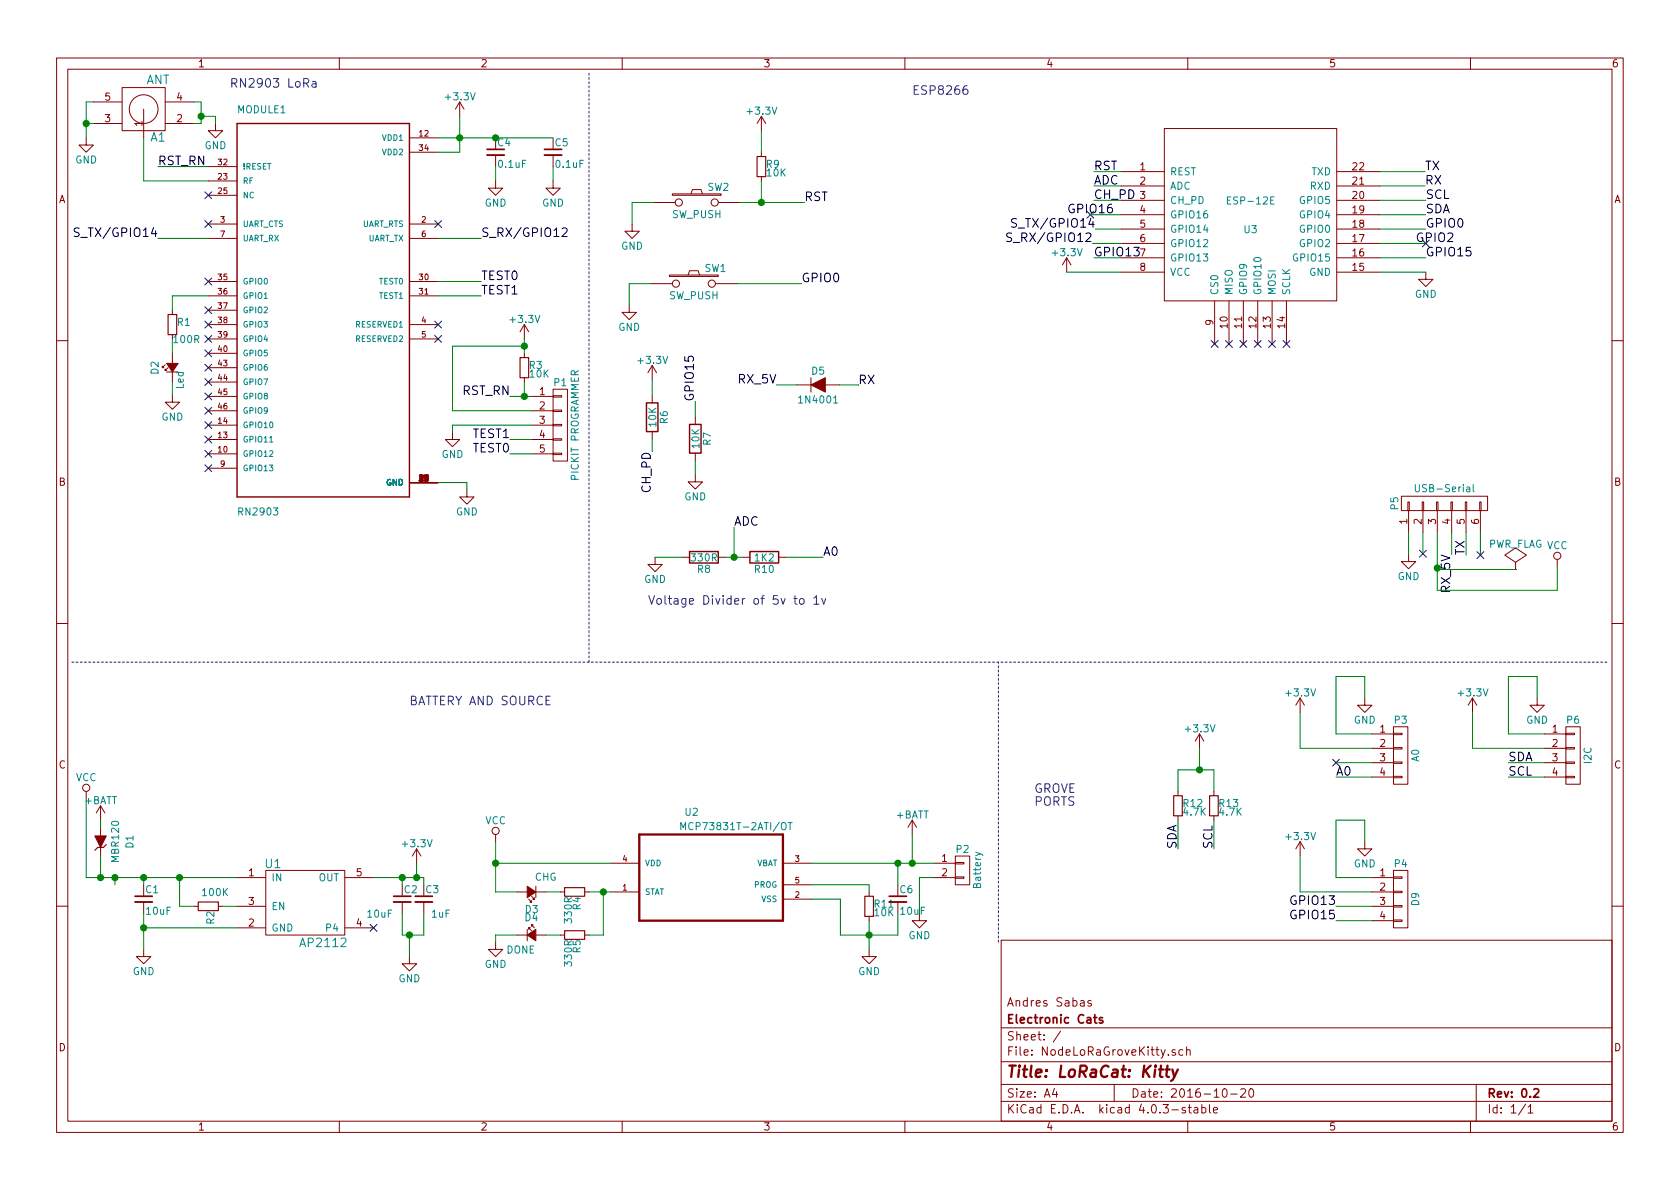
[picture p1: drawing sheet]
EESchema Schematic File Version 2
LIBS:power
LIBS:device
LIBS:transistors
LIBS:conn
LIBS:linear
LIBS:regul
LIBS:74xx
LIBS:cmos4000
LIBS:adc-dac
LIBS:memory
LIBS:xilinx
LIBS:microcontrollers
LIBS:dsp
LIBS:microchip
LIBS:analog_switches
LIBS:motorola
LIBS:texas
LIBS:intel
LIBS:audio
LIBS:interface
LIBS:digital-audio
LIBS:philips
LIBS:display
LIBS:cypress
LIBS:siliconi
LIBS:opto
LIBS:atmel
LIBS:contrib
LIBS:valves
LIBS:theinventorhouse
LIBS:USB6B1
LIBS:MCP73831T-2ATI_OT
LIBS:antena_good
LIBS:RN2903-I_RM095
LIBS:ESP32-footprints-Shem-Lib
LIBS:NodeLoRaGroveKitty-cache
EELAYER 25 0
EELAYER END
$Descr A4 11693 8268
encoding utf-8
Sheet 1 1
Title "LoRaCat: Kitty"
Date "2016-10-20"
Rev "0.2"
Comp "Electronic Cats"
Comment1 "Andres Sabas"
Comment2 ""
Comment3 ""
Comment4 ""
$EndDescr
$Comp
L RN2903 MODULE1
U 1 1
P 2250 2150
F 0 "MODULE1" H 1650 3550 50  0000 L CNN
F 1 "RN2903" H 1650 750 50  0000 L CNN
F 2 "Library:RN2483" H 2250 2150 50  0001 L CNN
F 3 "None" H 2250 2150 50  0001 L CNN
F 4 "Sub-GHz Dual Band Long Range Transceiver LoRa Module" H 2250 2150 50  0001 L CNN "Description"
F 5 "Microchip" H 2250 2150 50  0001 L CNN "MF"
F 6 "14.12 USD" H 2250 2150 50  0001 L CNN "Price"
F 7 "RN2483-I/RM095" H 2250 2150 50  0001 L CNN "MP"
F 8 "Bad" H 2250 2150 50  0001 L CNN "Availability"
	1    2250 2150
	1    0    0    -1  
$EndComp
NoConn ~ 1450 1350
NoConn ~ 1450 2450
NoConn ~ 1450 2350
NoConn ~ 1450 2550
NoConn ~ 1450 2650
NoConn ~ 1450 2750
NoConn ~ 1450 2850
NoConn ~ 1450 2950
NoConn ~ 3050 1550
NoConn ~ 3050 2250
NoConn ~ 3050 2350
NoConn ~ 1450 3050
NoConn ~ 1450 2150
NoConn ~ 1450 2250
$Comp
L +3.3V #PWR01
U 1 1
P 3200 800
F 0 "#PWR01" H 3200 650 50  0001 C CNN
F 1 "+3.3V" H 3200 940 50  0000 C CNN
F 2 "" H 3200 800 50  0000 C CNN
F 3 "" H 3200 800 50  0000 C CNN
	1    3200 800 
	1    0    0    -1  
$EndComp
$Comp
L GND #PWR02
U 1 1
P 3250 3400
F 0 "#PWR02" H 3250 3150 50  0001 C CNN
F 1 "GND" H 3250 3250 50  0000 C CNN
F 2 "" H 3250 3400 50  0000 C CNN
F 3 "" H 3250 3400 50  0000 C CNN
	1    3250 3400
	1    0    0    -1  
$EndComp
$Comp
L AP2112 U1
U 1 1
P 2100 6300
F 0 "U1" H 1900 6600 60  0000 C CNN
F 1 "AP2112" H 2250 6050 60  0000 C CNN
F 2 "TO_SOT_Packages_SMD:SOT-23-5" H 2100 6300 60  0001 C CNN
F 3 "" H 2100 6300 60  0000 C CNN
	1    2100 6300
	1    0    0    -1  
$EndComp
$Comp
L CONN_01X04 P6
U 1 1
P 10950 5250
F 0 "P6" H 10950 5500 50  0000 C CNN
F 1 "I2C" V 11050 5250 50  0000 C CNN
F 2 "Connectors_JST:JST_PH_S4B-PH-K_04x2.00mm_Angled" H 10950 5250 50  0001 C CNN
F 3 "" H 10950 5250 50  0000 C CNN
	1    10950 5250
	1    0    0    -1  
$EndComp
$Comp
L R_Small R2
U 1 1
P 1450 6300
F 0 "R2" H 1480 6320 50  0000 L CNN
F 1 "100K" V 1350 6250 50  0000 L CNN
F 2 "Resistors_SMD:R_0805_HandSoldering" H 1450 6300 50  0001 C CNN
F 3 "" H 1450 6300 50  0000 C CNN
	1    1450 6300
	0    1    1    0   
$EndComp
$Comp
L C_Small C1
U 1 1
P 1000 6250
F 0 "C1" H 1010 6320 50  0000 L CNN
F 1 "10uF" H 1010 6170 50  0000 L CNN
F 2 "Capacitors_SMD:C_0805_HandSoldering" H 1000 6250 50  0001 C CNN
F 3 "" H 1000 6250 50  0000 C CNN
	1    1000 6250
	1    0    0    -1  
$EndComp
$Comp
L C_Small C2
U 1 1
P 2800 6250
F 0 "C2" H 2810 6320 50  0000 L CNN
F 1 "10uF" H 2550 6150 50  0000 L CNN
F 2 "Capacitors_SMD:C_0805_HandSoldering" H 2800 6250 50  0001 C CNN
F 3 "" H 2800 6250 50  0000 C CNN
	1    2800 6250
	1    0    0    -1  
$EndComp
$Comp
L GND #PWR03
U 1 1
P 1000 6600
F 0 "#PWR03" H 1000 6350 50  0001 C CNN
F 1 "GND" H 1000 6450 50  0000 C CNN
F 2 "" H 1000 6600 50  0000 C CNN
F 3 "" H 1000 6600 50  0000 C CNN
	1    1000 6600
	1    0    0    -1  
$EndComp
$Comp
L ZENERsmall D1
U 1 1
P 700 5850
F 0 "D1" H 700 5650 50  0000 C CNN
F 1 "MBR120" H 700 5750 50  0000 C CNN
F 2 "Diodes_SMD:SOD-123" H 700 5850 50  0001 C CNN
F 3 "" H 700 5850 50  0000 C CNN
	1    700  5850
	0    -1   -1   0   
$EndComp
NoConn ~ 2600 6450
$Comp
L +3.3V #PWR04
U 1 1
P 2900 6000
F 0 "#PWR04" H 2900 5850 50  0001 C CNN
F 1 "+3.3V" H 2900 6140 50  0000 C CNN
F 2 "" H 2900 6000 50  0000 C CNN
F 3 "" H 2900 6000 50  0000 C CNN
	1    2900 6000
	1    0    0    -1  
$EndComp
$Comp
L VCC #PWR05
U 1 1
P 600 5550
F 0 "#PWR05" H 600 5400 50  0001 C CNN
F 1 "VCC" H 600 5700 50  0000 C CNN
F 2 "" H 600 5550 50  0000 C CNN
F 3 "" H 600 5550 50  0000 C CNN
	1    600  5550
	1    0    0    -1  
$EndComp
$Comp
L +BATT #PWR06
U 1 1
P 700 5700
F 0 "#PWR06" H 700 5550 50  0001 C CNN
F 1 "+BATT" H 700 5840 50  0000 C CNN
F 2 "" H 700 5700 50  0000 C CNN
F 3 "" H 700 5700 50  0000 C CNN
	1    700  5700
	1    0    0    -1  
$EndComp
$Comp
L R_Small R11
U 1 1
P 6050 6300
F 0 "R11" H 6080 6320 50  0000 L CNN
F 1 "10K" H 6080 6260 50  0000 L CNN
F 2 "Resistors_SMD:R_0805_HandSoldering" H 6050 6300 50  0001 C CNN
F 3 "" H 6050 6300 50  0000 C CNN
	1    6050 6300
	1    0    0    -1  
$EndComp
$Comp
L MCP73831T-2ATI/OT U2
U 1 1
P 4950 6000
F 0 "U2" H 4764 6359 50  0000 L CNN
F 1 "MCP73831T-2ATI/OT" H 4727 6259 50  0000 L CNN
F 2 "TO_SOT_Packages_SMD:SOT-23-5" H 4900 6400 50  0001 L CNN
F 3 "SOT-23 Microchip" H 4050 6350 50  0001 L CNN
F 4 "MCP73831T-2ATI/OT" H 4500 5550 50  0001 L CNN "MP"
F 5 "Good" H 5550 6250 50  0001 L CNN "Availability"
F 6 "MCP73831 Series Li-Ion/Li-Pol 15 mA - 500 mA 4.2 V Charge Controller - SOT-23-5" H 5350 5550 50  0001 L CNN "Description"
F 7 "Microchip" H 4100 5550 50  0001 L CNN "MF"
F 8 "0.48 USD" H 4350 6250 50  0001 L CNN "Price"
	1    4950 6000
	1    0    0    -1  
$EndComp
$Comp
L GND #PWR07
U 1 1
P 6050 6600
F 0 "#PWR07" H 6050 6350 50  0001 C CNN
F 1 "GND" H 6050 6450 50  0000 C CNN
F 2 "" H 6050 6600 50  0000 C CNN
F 3 "" H 6050 6600 50  0000 C CNN
	1    6050 6600
	1    0    0    -1  
$EndComp
$Comp
L VCC #PWR08
U 1 1
P 3450 5850
F 0 "#PWR08" H 3450 5700 50  0001 C CNN
F 1 "VCC" H 3450 6000 50  0000 C CNN
F 2 "" H 3450 5850 50  0000 C CNN
F 3 "" H 3450 5850 50  0000 C CNN
	1    3450 5850
	1    0    0    -1  
$EndComp
$Comp
L R_Small R4
U 1 1
P 4000 6200
F 0 "R4" H 4030 6220 50  0000 L CNN
F 1 "330R" H 4030 6160 50  0000 L CNN
F 2 "Resistors_SMD:R_0805_HandSoldering" H 4000 6200 50  0001 C CNN
F 3 "" H 4000 6200 50  0000 C CNN
	1    4000 6200
	0    1    1    0   
$EndComp
$Comp
L Led_Small D3
U 1 1
P 3700 6200
F 0 "D3" H 3650 6325 50  0000 L CNN
F 1 "CHG" H 3525 6100 50  0000 L CNN
F 2 "LEDs:LED_0805" V 3700 6200 50  0001 C CNN
F 3 "" V 3700 6200 50  0000 C CNN
	1    3700 6200
	-1   0    0    1   
$EndComp
$Comp
L CONN_01X02 P2
U 1 1
P 6700 6050
F 0 "P2" H 6700 6200 50  0000 C CNN
F 1 "Battery" V 6800 6050 50  0000 C CNN
F 2 "Pin_Headers:Pin_Header_Straight_1x02" H 6700 6050 50  0001 C CNN
F 3 "" H 6700 6050 50  0000 C CNN
	1    6700 6050
	1    0    0    -1  
$EndComp
$Comp
L +BATT #PWR09
U 1 1
P 6350 5800
F 0 "#PWR09" H 6350 5650 50  0001 C CNN
F 1 "+BATT" H 6350 5940 50  0000 C CNN
F 2 "" H 6350 5800 50  0000 C CNN
F 3 "" H 6350 5800 50  0000 C CNN
	1    6350 5800
	1    0    0    -1  
$EndComp
$Comp
L GND #PWR010
U 1 1
P 6400 6350
F 0 "#PWR010" H 6400 6100 50  0001 C CNN
F 1 "GND" H 6400 6200 50  0000 C CNN
F 2 "" H 6400 6350 50  0000 C CNN
F 3 "" H 6400 6350 50  0000 C CNN
	1    6400 6350
	1    0    0    -1  
$EndComp
$Comp
L Led_Small D4
U 1 1
P 3700 6500
F 0 "D4" H 3650 6625 50  0000 L CNN
F 1 "DONE" H 3525 6400 50  0000 L CNN
F 2 "LEDs:LED_0805" V 3700 6500 50  0001 C CNN
F 3 "" V 3700 6500 50  0000 C CNN
	1    3700 6500
	1    0    0    -1  
$EndComp
$Comp
L R_Small R5
U 1 1
P 4000 6500
F 0 "R5" H 4030 6520 50  0000 L CNN
F 1 "330R" H 4030 6460 50  0000 L CNN
F 2 "Resistors_SMD:R_0805_HandSoldering" H 4000 6500 50  0001 C CNN
F 3 "" H 4000 6500 50  0000 C CNN
	1    4000 6500
	0    1    1    0   
$EndComp
$Comp
L GND #PWR011
U 1 1
P 3450 6550
F 0 "#PWR011" H 3450 6300 50  0001 C CNN
F 1 "GND" H 3450 6400 50  0000 C CNN
F 2 "" H 3450 6550 50  0000 C CNN
F 3 "" H 3450 6550 50  0000 C CNN
	1    3450 6550
	1    0    0    -1  
$EndComp
$Comp
L C_Small C6
U 1 1
P 6250 6250
F 0 "C6" H 6260 6320 50  0000 L CNN
F 1 "10uF" H 6260 6170 50  0000 L CNN
F 2 "Capacitors_SMD:C_0805_HandSoldering" H 6250 6250 50  0001 C CNN
F 3 "" H 6250 6250 50  0000 C CNN
	1    6250 6250
	1    0    0    -1  
$EndComp
$Comp
L R_Small R13
U 1 1
P 8450 5600
F 0 "R13" H 8480 5620 50  0000 L CNN
F 1 "4.7K" H 8480 5560 50  0000 L CNN
F 2 "Resistors_SMD:R_0805_HandSoldering" H 8450 5600 50  0001 C CNN
F 3 "" H 8450 5600 50  0000 C CNN
	1    8450 5600
	1    0    0    -1  
$EndComp
$Comp
L R_Small R12
U 1 1
P 8200 5600
F 0 "R12" H 8230 5620 50  0000 L CNN
F 1 "4.7K" H 8230 5560 50  0000 L CNN
F 2 "Resistors_SMD:R_0805_HandSoldering" H 8200 5600 50  0001 C CNN
F 3 "" H 8200 5600 50  0000 C CNN
	1    8200 5600
	1    0    0    -1  
$EndComp
$Comp
L +3.3V #PWR012
U 1 1
P 8350 5200
F 0 "#PWR012" H 8350 5050 50  0001 C CNN
F 1 "+3.3V" H 8350 5340 50  0000 C CNN
F 2 "" H 8350 5200 50  0000 C CNN
F 3 "" H 8350 5200 50  0000 C CNN
	1    8350 5200
	1    0    0    -1  
$EndComp
Text Label 8200 5900 1    60   ~ 0
SDA
Text Label 8450 5900 1    60   ~ 0
SCL
$Comp
L SW_PUSH SW2
U 1 1
P 4850 1400
F 0 "SW2" H 5000 1510 50  0000 C CNN
F 1 "SW_PUSH" H 4850 1320 50  0000 C CNN
F 2 "TIH:SW_SPST_KMR2" H 4850 1400 50  0001 C CNN
F 3 "" H 4850 1400 50  0000 C CNN
	1    4850 1400
	1    0    0    -1  
$EndComp
$Comp
L GND #PWR013
U 1 1
P 4400 1550
F 0 "#PWR013" H 4400 1300 50  0001 C CNN
F 1 "GND" H 4400 1400 50  0000 C CNN
F 2 "" H 4400 1550 50  0000 C CNN
F 3 "" H 4400 1550 50  0000 C CNN
	1    4400 1550
	1    0    0    -1  
$EndComp
$Comp
L R_Small R9
U 1 1
P 5300 1150
F 0 "R9" H 5330 1170 50  0000 L CNN
F 1 "10K" H 5330 1110 50  0000 L CNN
F 2 "Resistors_SMD:R_0805_HandSoldering" H 5300 1150 50  0001 C CNN
F 3 "" H 5300 1150 50  0000 C CNN
	1    5300 1150
	1    0    0    -1  
$EndComp
$Comp
L +3.3V #PWR014
U 1 1
P 5300 900
F 0 "#PWR014" H 5300 750 50  0001 C CNN
F 1 "+3.3V" H 5300 1040 50  0000 C CNN
F 2 "" H 5300 900 50  0000 C CNN
F 3 "" H 5300 900 50  0000 C CNN
	1    5300 900 
	1    0    0    -1  
$EndComp
Text Label 5600 1400 0    60   ~ 0
RST
Text Label 10500 5400 0    60   ~ 0
SCL
Text Label 10500 5300 0    60   ~ 0
SDA
$Comp
L GND #PWR015
U 1 1
P 10700 4850
F 0 "#PWR015" H 10700 4600 50  0001 C CNN
F 1 "GND" H 10700 4700 50  0000 C CNN
F 2 "" H 10700 4850 50  0000 C CNN
F 3 "" H 10700 4850 50  0000 C CNN
	1    10700 4850
	1    0    0    -1  
$EndComp
$Comp
L CONN_01X05 P1
U 1 1
P 3900 2950
F 0 "P1" H 3900 3250 50  0000 C CNN
F 1 "PICKIT PROGRAMMER" V 4000 2950 50  0000 C CNN
F 2 "Pin_Headers:Pin_Header_Straight_1x05" H 3900 2950 50  0001 C CNN
F 3 "" H 3900 2950 50  0000 C CNN
	1    3900 2950
	1    0    0    -1  
$EndComp
Text Label 3550 3150 2    60   ~ 0
TEST0
Text Label 3550 3050 2    60   ~ 0
TEST1
Text Label 3550 2750 2    60   ~ 0
RST_RN
$Comp
L R_Small R3
U 1 1
P 3650 2550
F 0 "R3" H 3680 2570 50  0000 L CNN
F 1 "10K" H 3680 2510 50  0000 L CNN
F 2 "Resistors_SMD:R_0805_HandSoldering" H 3650 2550 50  0001 C CNN
F 3 "" H 3650 2550 50  0000 C CNN
	1    3650 2550
	1    0    0    -1  
$EndComp
$Comp
L +3.3V #PWR016
U 1 1
P 3650 2350
F 0 "#PWR016" H 3650 2200 50  0001 C CNN
F 1 "+3.3V" H 3650 2490 50  0000 C CNN
F 2 "" H 3650 2350 50  0000 C CNN
F 3 "" H 3650 2350 50  0000 C CNN
	1    3650 2350
	1    0    0    -1  
$EndComp
$Comp
L CONN_01X04 P3
U 1 1
P 9750 5250
F 0 "P3" H 9750 5500 50  0000 C CNN
F 1 "A0" V 9850 5250 50  0000 C CNN
F 2 "Connectors_JST:JST_PH_S4B-PH-K_04x2.00mm_Angled" H 9750 5250 50  0001 C CNN
F 3 "" H 9750 5250 50  0000 C CNN
	1    9750 5250
	1    0    0    -1  
$EndComp
Text Label 9300 5400 0    60   ~ 0
A0
$Comp
L GND #PWR017
U 1 1
P 9500 4850
F 0 "#PWR017" H 9500 4600 50  0001 C CNN
F 1 "GND" H 9500 4700 50  0000 C CNN
F 2 "" H 9500 4850 50  0000 C CNN
F 3 "" H 9500 4850 50  0000 C CNN
	1    9500 4850
	1    0    0    -1  
$EndComp
$Comp
L CONN_01X04 P4
U 1 1
P 9750 6250
F 0 "P4" H 9750 6500 50  0000 C CNN
F 1 "D9" V 9850 6250 50  0000 C CNN
F 2 "Connectors_JST:JST_PH_S4B-PH-K_04x2.00mm_Angled" H 9750 6250 50  0001 C CNN
F 3 "" H 9750 6250 50  0000 C CNN
	1    9750 6250
	1    0    0    -1  
$EndComp
Text Label 9300 6400 2    60   ~ 0
GPIO15
Text Label 9300 6300 2    60   ~ 0
GPIO13
$Comp
L GND #PWR018
U 1 1
P 9500 5850
F 0 "#PWR018" H 9500 5600 50  0001 C CNN
F 1 "GND" H 9500 5700 50  0000 C CNN
F 2 "" H 9500 5850 50  0000 C CNN
F 3 "" H 9500 5850 50  0000 C CNN
	1    9500 5850
	1    0    0    -1  
$EndComp
$Comp
L C_Small C4
U 1 1
P 3450 1050
F 0 "C4" H 3460 1120 50  0000 L CNN
F 1 "0.1uF" H 3460 970 50  0000 L CNN
F 2 "Capacitors_SMD:C_0805_HandSoldering" H 3450 1050 50  0001 C CNN
F 3 "" H 3450 1050 50  0000 C CNN
	1    3450 1050
	1    0    0    -1  
$EndComp
$Comp
L GND #PWR019
U 1 1
P 3450 1250
F 0 "#PWR019" H 3450 1000 50  0001 C CNN
F 1 "GND" H 3450 1100 50  0000 C CNN
F 2 "" H 3450 1250 50  0000 C CNN
F 3 "" H 3450 1250 50  0000 C CNN
	1    3450 1250
	1    0    0    -1  
$EndComp
$Comp
L R_Small R1
U 1 1
P 1200 2250
F 0 "R1" H 1230 2270 50  0000 L CNN
F 1 "100R" H 1200 2150 50  0000 L CNN
F 2 "Resistors_SMD:R_0805_HandSoldering" H 1200 2250 50  0001 C CNN
F 3 "" H 1200 2250 50  0000 C CNN
	1    1200 2250
	1    0    0    -1  
$EndComp
$Comp
L Led_Small D2
U 1 1
P 1200 2550
F 0 "D2" H 1150 2675 50  0000 L CNN
F 1 "Led" H 1050 2500 50  0000 L CNN
F 2 "LEDs:LED_0805" V 1200 2550 50  0001 C CNN
F 3 "" V 1200 2550 50  0000 C CNN
	1    1200 2550
	0    -1   -1   0   
$EndComp
$Comp
L GND #PWR020
U 1 1
P 1200 2740
F 0 "#PWR020" H 1200 2490 50  0001 C CNN
F 1 "GND" H 1200 2590 50  0000 C CNN
F 2 "" H 1200 2740 50  0000 C CNN
F 3 "" H 1200 2740 50  0000 C CNN
	1    1200 2740
	1    0    0    -1  
$EndComp
Text Label 3350 1950 0    60   ~ 0
TEST0
Text Label 3350 2050 0    60   ~ 0
TEST1
Text Label 3350 1650 0    60   ~ 0
S_RX/GPIO12
Text Label 1100 1650 2    60   ~ 0
S_TX/GPIO14
Text Label 1100 1150 0    60   ~ 0
RST_RN
$Comp
L C_Small C5
U 1 1
P 3850 1050
F 0 "C5" H 3860 1120 50  0000 L CNN
F 1 "0.1uF" H 3860 970 50  0000 L CNN
F 2 "Capacitors_SMD:C_0805_HandSoldering" H 3850 1050 50  0001 C CNN
F 3 "" H 3850 1050 50  0000 C CNN
	1    3850 1050
	1    0    0    -1  
$EndComp
$Comp
L GND #PWR021
U 1 1
P 3850 1250
F 0 "#PWR021" H 3850 1000 50  0001 C CNN
F 1 "GND" H 3850 1100 50  0000 C CNN
F 2 "" H 3850 1250 50  0000 C CNN
F 3 "" H 3850 1250 50  0000 C CNN
	1    3850 1250
	1    0    0    -1  
$EndComp
Text Notes 1600 600  0    60   ~ 0
RN2903 LoRa
Text Notes 6350 650  0    60   ~ 0
ESP8266
Text Notes 7200 5600 0    60   ~ 0
GROVE\nPORTS
Text Notes 2850 4900 0    60   ~ 0
BATTERY AND SOURCE
$Comp
L ANT A1
U 1 1
P 1350 550
F 0 "A1" H 1600 950 60  0000 C CNN
F 1 "ANT" H 1600 550 60  0000 C CNN
F 2 "TIH:GSG-SMA-EDGE" H 1350 550 60  0001 C CNN
F 3 "" H 1350 550 60  0000 C CNN
	1    1350 550 
	-1   0    0    1   
$EndComp
$Comp
L GND #PWR022
U 1 1
P 1500 850
F 0 "#PWR022" H 1500 600 50  0001 C CNN
F 1 "GND" H 1500 700 50  0000 C CNN
F 2 "" H 1500 850 50  0000 C CNN
F 3 "" H 1500 850 50  0000 C CNN
	1    1500 850 
	1    0    0    -1  
$EndComp
$Comp
L GND #PWR023
U 1 1
P 600 950
F 0 "#PWR023" H 600 700 50  0001 C CNN
F 1 "GND" H 600 800 50  0000 C CNN
F 2 "" H 600 950 50  0000 C CNN
F 3 "" H 600 950 50  0000 C CNN
	1    600  950 
	1    0    0    -1  
$EndComp
$Comp
L C_Small C3
U 1 1
P 2950 6250
F 0 "C3" H 2960 6320 50  0000 L CNN
F 1 "1uF" H 3000 6150 50  0000 L CNN
F 2 "Capacitors_SMD:C_0805_HandSoldering" H 2950 6250 50  0001 C CNN
F 3 "" H 2950 6250 50  0000 C CNN
	1    2950 6250
	1    0    0    -1  
$EndComp
$Comp
L GND #PWR024
U 1 1
P 2850 6650
F 0 "#PWR024" H 2850 6400 50  0001 C CNN
F 1 "GND" H 2850 6500 50  0000 C CNN
F 2 "" H 2850 6650 50  0000 C CNN
F 3 "" H 2850 6650 50  0000 C CNN
	1    2850 6650
	1    0    0    -1  
$EndComp
$Comp
L GND #PWR025
U 1 1
P 3150 3000
F 0 "#PWR025" H 3150 2750 50  0001 C CNN
F 1 "GND" H 3150 2850 50  0000 C CNN
F 2 "" H 3150 3000 50  0000 C CNN
F 3 "" H 3150 3000 50  0000 C CNN
	1    3150 3000
	1    0    0    -1  
$EndComp
NoConn ~ 1450 1550
NoConn ~ 1450 3250
NoConn ~ 1450 3150
$Comp
L ESP-12E U3
U 1 1
P 8705 1485
F 0 "U3" H 8705 1385 50  0000 C CNN
F 1 "ESP-12E" H 8705 1585 50  0000 C CNN
F 2 "ESP8266:ESP-12E" H 8705 1485 50  0001 C CNN
F 3 "" H 8705 1485 50  0001 C CNN
	1    8705 1485
	1    0    0    -1  
$EndComp
Text Label 9920 1185 0    60   ~ 0
TX
Text Label 9920 1285 0    60   ~ 0
RX
Text Label 9925 1385 0    60   ~ 0
SCL
Text Label 9925 1485 0    60   ~ 0
SDA
NoConn ~ 8955 2385
NoConn ~ 8855 2385
NoConn ~ 8755 2385
NoConn ~ 8655 2385
NoConn ~ 8555 2385
NoConn ~ 8455 2385
Text Label 9925 1585 0    60   ~ 0
GPIO0
Text Label 9855 1685 0    60   ~ 0
GPIO2
Text Label 9925 1785 0    60   ~ 0
GPIO15
Text Label 7615 1285 0    60   ~ 0
ADC
Text Label 7615 1385 0    60   ~ 0
CH_PD
Text Label 7755 1485 2    60   ~ 0
GPIO16
Text Label 7625 1585 2    60   ~ 0
S_TX/GPIO14
Text Label 7605 1685 2    60   ~ 0
S_RX/GPIO12
Text Label 7615 1785 0    60   ~ 0
GPIO13
Text Label 7615 1185 0    60   ~ 0
RST
$Comp
L GND #PWR026
U 1 1
P 9925 1885
F 0 "#PWR026" H 9925 1635 50  0001 C CNN
F 1 "GND" H 9925 1735 50  0000 C CNN
F 2 "" H 9925 1885 50  0000 C CNN
F 3 "" H 9925 1885 50  0000 C CNN
	1    9925 1885
	1    0    0    -1  
$EndComp
$Comp
L +3.3V #PWR027
U 1 1
P 7425 1885
F 0 "#PWR027" H 7425 1735 50  0001 C CNN
F 1 "+3.3V" H 7425 2025 50  0000 C CNN
F 2 "" H 7425 1885 50  0000 C CNN
F 3 "" H 7425 1885 50  0000 C CNN
	1    7425 1885
	1    0    0    -1  
$EndComp
NoConn ~ 9300 5300
NoConn ~ 1450 1950
$Comp
L R R6
U 1 1
P 4540 2895
F 0 "R6" V 4620 2895 50  0000 C CNN
F 1 "10K" V 4540 2895 50  0000 C CNN
F 2 "Resistors_SMD:R_0805_HandSoldering" V 4470 2895 50  0001 C CNN
F 3 "" H 4540 2895 50  0000 C CNN
	1    4540 2895
	1    0    0    -1  
$EndComp
Text Label 4540 3135 3    60   ~ 0
CH_PD
Text Label 4840 2785 1    60   ~ 0
GPIO15
$Comp
L R R7
U 1 1
P 4840 3045
F 0 "R7" V 4920 3045 50  0000 C CNN
F 1 "10K" V 4840 3045 50  0000 C CNN
F 2 "Resistors_SMD:R_0805_HandSoldering" V 4770 3045 50  0001 C CNN
F 3 "" H 4840 3045 50  0000 C CNN
	1    4840 3045
	1    0    0    -1  
$EndComp
$Comp
L GND #PWR028
U 1 1
P 4840 3295
F 0 "#PWR028" H 4840 3045 50  0001 C CNN
F 1 "GND" H 4840 3145 50  0000 C CNN
F 2 "" H 4840 3295 50  0000 C CNN
F 3 "" H 4840 3295 50  0000 C CNN
	1    4840 3295
	1    0    0    -1  
$EndComp
$Comp
L +3.3V #PWR029
U 1 1
P 4540 2635
F 0 "#PWR029" H 4540 2485 50  0001 C CNN
F 1 "+3.3V" H 4540 2775 50  0000 C CNN
F 2 "" H 4540 2635 50  0000 C CNN
F 3 "" H 4540 2635 50  0000 C CNN
	1    4540 2635
	1    0    0    -1  
$EndComp
$Comp
L +3.3V #PWR030
U 1 1
P 9050 4950
F 0 "#PWR030" H 9050 4800 50  0001 C CNN
F 1 "+3.3V" H 9050 5090 50  0000 C CNN
F 2 "" H 9050 4950 50  0000 C CNN
F 3 "" H 9050 4950 50  0000 C CNN
	1    9050 4950
	1    0    0    -1  
$EndComp
$Comp
L +3.3V #PWR031
U 1 1
P 9050 5950
F 0 "#PWR031" H 9050 5800 50  0001 C CNN
F 1 "+3.3V" H 9050 6090 50  0000 C CNN
F 2 "" H 9050 5950 50  0000 C CNN
F 3 "" H 9050 5950 50  0000 C CNN
	1    9050 5950
	1    0    0    -1  
$EndComp
$Comp
L +3.3V #PWR032
U 1 1
P 10250 4950
F 0 "#PWR032" H 10250 4800 50  0001 C CNN
F 1 "+3.3V" H 10250 5090 50  0000 C CNN
F 2 "" H 10250 4950 50  0000 C CNN
F 3 "" H 10250 4950 50  0000 C CNN
	1    10250 4950
	1    0    0    -1  
$EndComp
$Comp
L R R8
U 1 1
P 4900 3870
F 0 "R8" V 4980 3870 50  0000 C CNN
F 1 "330R" V 4900 3870 50  0000 C CNN
F 2 "Resistors_SMD:R_0805_HandSoldering" V 4830 3870 50  0001 C CNN
F 3 "" H 4900 3870 50  0000 C CNN
	1    4900 3870
	0    1    1    0   
$EndComp
$Comp
L R R10
U 1 1
P 5320 3870
F 0 "R10" V 5400 3870 50  0000 C CNN
F 1 "1K2" V 5320 3870 50  0000 C CNN
F 2 "Resistors_SMD:R_0805_HandSoldering" V 5250 3870 50  0001 C CNN
F 3 "" H 5320 3870 50  0000 C CNN
	1    5320 3870
	0    1    1    0   
$EndComp
$Comp
L GND #PWR033
U 1 1
P 4560 3870
F 0 "#PWR033" H 4560 3620 50  0001 C CNN
F 1 "GND" H 4560 3720 50  0000 C CNN
F 2 "" H 4560 3870 50  0000 C CNN
F 3 "" H 4560 3870 50  0000 C CNN
	1    4560 3870
	1    0    0    -1  
$EndComp
Text Label 5730 3870 0    60   ~ 0
A0
Text Label 5110 3660 0    60   ~ 0
ADC
Text Notes 4510 4200 0    60   ~ 0
Voltage Divider of 5v to 1v
NoConn ~ 7590 1485
$Comp
L CONN_01X06 P5
U 1 1
P 10055 3495
F 0 "P5" H 10055 3845 50  0000 C CNN
F 1 "USB-Serial" V 10155 3495 50  0000 C CNN
F 2 "Pin_Headers:Pin_Header_Angled_1x06" H 10055 3495 50  0001 C CNN
F 3 "" H 10055 3495 50  0000 C CNN
	1    10055 3495
	0    -1   -1   0   
$EndComp
Text Label 10105 3850 3    60   ~ 0
RX_5V
Text Label 10205 3855 1    60   ~ 0
TX
$Comp
L GND #PWR034
U 1 1
P 9805 3850
F 0 "#PWR034" H 9805 3600 50  0001 C CNN
F 1 "GND" H 9805 3700 50  0000 C CNN
F 2 "" H 9805 3850 50  0000 C CNN
F 3 "" H 9805 3850 50  0000 C CNN
	1    9805 3850
	1    0    0    -1  
$EndComp
$Comp
L VCC #PWR035
U 1 1
P 10840 3935
F 0 "#PWR035" H 10840 3785 50  0001 C CNN
F 1 "VCC" H 10840 4085 50  0000 C CNN
F 2 "" H 10840 3935 50  0000 C CNN
F 3 "" H 10840 3935 50  0000 C CNN
	1    10840 3935
	1    0    0    -1  
$EndComp
$Comp
L PWR_FLAG #FLG036
U 1 1
P 10550 3955
F 0 "#FLG036" H 10550 4050 50  0001 C CNN
F 1 "PWR_FLAG" H 10550 4135 50  0000 C CNN
F 2 "" H 10550 3955 50  0000 C CNN
F 3 "" H 10550 3955 50  0000 C CNN
	1    10550 3955
	1    0    0    -1  
$EndComp
$Comp
L SW_PUSH SW1
U 1 1
P 4830 1965
F 0 "SW1" H 4980 2075 50  0000 C CNN
F 1 "SW_PUSH" H 4830 1885 50  0000 C CNN
F 2 "TIH:SW_SPST_KMR2" H 4830 1965 50  0001 C CNN
F 3 "" H 4830 1965 50  0000 C CNN
	1    4830 1965
	1    0    0    -1  
$EndComp
$Comp
L GND #PWR037
U 1 1
P 4380 2115
F 0 "#PWR037" H 4380 1865 50  0001 C CNN
F 1 "GND" H 4380 1965 50  0000 C CNN
F 2 "" H 4380 2115 50  0000 C CNN
F 3 "" H 4380 2115 50  0000 C CNN
	1    4380 2115
	1    0    0    -1  
$EndComp
Text Label 5580 1965 0    60   ~ 0
GPIO0
NoConn ~ 9905 3845
NoConn ~ 10305 3855
$Comp
L D D5
U 1 1
P 5695 2670
F 0 "D5" H 5695 2770 50  0000 C CNN
F 1 "1N4001" H 5695 2570 50  0000 C CNN
F 2 "Diodes_SMD:SMA_Handsoldering" H 5695 2670 50  0001 C CNN
F 3 "" H 5695 2670 50  0000 C CNN
	1    5695 2670
	1    0    0    -1  
$EndComp
Wire Wire Line
	9905 3695 9905 3845
Wire Wire Line
	7805 1485 7590 1485
Connection ~ 5110 3870
Wire Wire Line
	5110 3870 5110 3660
Wire Wire Line
	5470 3870 5730 3870
Wire Wire Line
	4750 3870 4560 3870
Wire Wire Line
	5170 3870 5050 3870
Wire Wire Line
	4840 3195 4840 3295
Wire Wire Line
	4840 2895 4840 2785
Wire Wire Line
	4540 3045 4540 3135
Wire Wire Line
	4540 2745 4540 2635
Wire Wire Line
	1200 2650 1200 2740
Wire Wire Line
	7805 1585 7625 1585
Wire Wire Line
	7805 1385 7615 1385
Wire Wire Line
	7805 1285 7615 1285
Wire Wire Line
	7805 1185 7615 1185
Wire Wire Line
	7805 1685 7605 1685
Wire Wire Line
	7805 1785 7615 1785
Wire Wire Line
	7425 1885 7805 1885
Wire Wire Line
	9605 1885 9925 1885
Wire Wire Line
	9605 1785 9925 1785
Wire Wire Line
	9605 1685 9925 1685
Wire Wire Line
	9605 1585 9925 1585
Wire Wire Line
	9605 1485 9925 1485
Wire Wire Line
	9605 1385 9925 1385
Wire Wire Line
	9605 1285 9920 1285
Wire Wire Line
	9605 1185 9920 1185
Wire Wire Line
	3150 2950 3150 3000
Connection ~ 3650 2400
Wire Wire Line
	3150 2400 3150 2850
Wire Wire Line
	3650 2400 3150 2400
Connection ~ 2850 6500
Wire Wire Line
	2850 6500 2850 6650
Wire Wire Line
	2950 6500 2950 6350
Wire Wire Line
	2800 6500 2950 6500
Wire Wire Line
	2800 6350 2800 6500
Connection ~ 2900 6100
Wire Wire Line
	2950 6100 2950 6150
Wire Wire Line
	1650 6450 1000 6450
Connection ~ 2800 6100
Wire Wire Line
	2800 6150 2800 6100
Wire Wire Line
	1000 1250 1450 1250
Wire Wire Line
	1000 950  1000 1250
Wire Wire Line
	1400 700  1350 700 
Connection ~ 1400 800 
Wire Wire Line
	1500 800  1400 800 
Wire Wire Line
	1500 850  1500 800 
Wire Wire Line
	1400 850  1400 700 
Wire Wire Line
	1350 850  1400 850 
Connection ~ 600  850 
Wire Wire Line
	600  850  650  850 
Wire Wire Line
	600  700  600  950 
Wire Wire Line
	650  700  600  700 
Wire Notes Line
	6950 6550 6950 4600
Wire Notes Line
	500  4600 11200 4600
Wire Notes Line
	4100 500  4100 4600
Connection ~ 3450 950 
Wire Wire Line
	3850 1150 3850 1250
Wire Wire Line
	1200 2350 1200 2450
Wire Wire Line
	1200 2050 1200 2150
Wire Wire Line
	3450 1150 3450 1250
Wire Wire Line
	9500 5700 9500 5850
Wire Wire Line
	9300 5700 9500 5700
Wire Wire Line
	9300 6100 9300 5700
Wire Wire Line
	9050 6200 9050 5950
Wire Wire Line
	9550 6400 9300 6400
Wire Wire Line
	9550 6300 9300 6300
Wire Wire Line
	9050 6200 9550 6200
Wire Wire Line
	9550 6100 9300 6100
Wire Wire Line
	9500 4700 9500 4850
Wire Wire Line
	9300 4700 9500 4700
Wire Wire Line
	9300 5100 9300 4700
Wire Wire Line
	9050 5200 9050 4950
Wire Wire Line
	9550 5400 9300 5400
Wire Wire Line
	9550 5300 9300 5300
Wire Wire Line
	9050 5200 9550 5200
Wire Wire Line
	9550 5100 9300 5100
Wire Wire Line
	3650 2450 3650 2350
Connection ~ 3650 2750
Wire Wire Line
	3650 2650 3650 2750
Wire Wire Line
	3700 2750 3550 2750
Wire Wire Line
	3150 2850 3700 2850
Wire Wire Line
	3150 2950 3700 2950
Wire Wire Line
	3700 3050 3550 3050
Wire Wire Line
	3700 3150 3550 3150
Wire Wire Line
	10700 4700 10700 4850
Wire Wire Line
	10500 4700 10700 4700
Wire Wire Line
	10500 5100 10500 4700
Wire Wire Line
	10250 5200 10250 4950
Wire Wire Line
	4400 1400 4550 1400
Wire Wire Line
	4400 1550 4400 1400
Wire Wire Line
	5300 1050 5300 900 
Connection ~ 5300 1400
Wire Wire Line
	5300 1250 5300 1400
Wire Wire Line
	5150 1400 5600 1400
Connection ~ 8350 5350
Wire Wire Line
	8350 5200 8350 5350
Wire Wire Line
	8450 5700 8450 5900
Wire Wire Line
	8200 5700 8200 5900
Wire Wire Line
	8450 5350 8450 5500
Wire Wire Line
	8200 5350 8450 5350
Wire Wire Line
	8200 5500 8200 5350
Wire Wire Line
	6250 6500 6250 6350
Connection ~ 6250 6000
Wire Wire Line
	6250 6150 6250 6000
Wire Wire Line
	3450 6500 3450 6550
Wire Wire Line
	3600 6500 3450 6500
Wire Wire Line
	3900 6500 3800 6500
Connection ~ 4200 6200
Wire Wire Line
	4200 6500 4100 6500
Wire Wire Line
	4200 6200 4200 6500
Wire Wire Line
	6400 6100 6400 6350
Wire Wire Line
	6500 6100 6400 6100
Connection ~ 6350 6000
Wire Wire Line
	6350 5800 6350 6000
Wire Wire Line
	5650 6000 6500 6000
Connection ~ 3450 6000
Wire Wire Line
	3450 6000 4250 6000
Wire Wire Line
	3450 5850 3450 6200
Wire Wire Line
	3450 6200 3600 6200
Wire Wire Line
	3800 6200 3900 6200
Wire Wire Line
	4250 6200 4100 6200
Connection ~ 6050 6500
Wire Wire Line
	5850 6500 6250 6500
Wire Wire Line
	5850 6250 5850 6500
Wire Wire Line
	5650 6250 5850 6250
Wire Wire Line
	6050 6400 6050 6600
Wire Wire Line
	6050 6150 6050 6200
Wire Wire Line
	5650 6150 6050 6150
Wire Wire Line
	700  5750 700  5700
Wire Wire Line
	2900 6100 2900 6000
Connection ~ 700  6100
Wire Wire Line
	600  5550 600  6100
Connection ~ 1000 6450
Wire Wire Line
	1000 6350 1000 6600
Connection ~ 1000 6100
Wire Wire Line
	1000 6150 1000 6100
Connection ~ 800  6100
Wire Wire Line
	800  6150 800  6100
Connection ~ 1250 6100
Wire Wire Line
	1250 6300 1250 6100
Wire Wire Line
	1350 6300 1250 6300
Wire Wire Line
	1550 6300 1650 6300
Wire Wire Line
	700  5950 700  6100
Wire Wire Line
	600  6100 1650 6100
Wire Wire Line
	2600 6100 2950 6100
Wire Wire Line
	10750 5400 10500 5400
Wire Wire Line
	10750 5300 10500 5300
Wire Wire Line
	10250 5200 10750 5200
Wire Wire Line
	10750 5100 10500 5100
Wire Wire Line
	3250 3350 3050 3350
Wire Wire Line
	3250 3400 3250 3350
Connection ~ 3200 950 
Wire Wire Line
	3200 1050 3050 1050
Wire Wire Line
	3050 950  3850 950 
Wire Wire Line
	3200 800  3200 1050
Wire Wire Line
	1450 1150 1100 1150
Wire Wire Line
	3050 2050 3350 2050
Wire Wire Line
	3050 1950 3350 1950
Wire Wire Line
	1450 2050 1200 2050
Wire Wire Line
	1450 1650 1100 1650
Wire Wire Line
	3050 1650 3350 1650
Wire Wire Line
	9805 3695 9805 3850
Wire Wire Line
	10005 3695 10005 4100
Wire Wire Line
	10105 3695 10105 3850
Wire Wire Line
	10205 3695 10205 3855
Wire Wire Line
	10305 3695 10305 3855
Wire Wire Line
	10550 3955 10005 3955
Wire Wire Line
	10005 3955 10005 3945
Connection ~ 10005 3945
Wire Wire Line
	10005 4100 10840 4100
Wire Wire Line
	10840 4100 10840 3935
Wire Wire Line
	4380 1965 4530 1965
Wire Wire Line
	4380 2115 4380 1965
Wire Wire Line
	5130 1965 5580 1965
Wire Wire Line
	5845 2670 5975 2670
Wire Wire Line
	5975 2670 5975 2675
Wire Wire Line
	5545 2670 5405 2670
Text Label 5405 2670 2    60   ~ 0
RX_5V
Text Label 5975 2675 0    60   ~ 0
RX
NoConn ~ 9925 1685
$EndSCHEMATC
